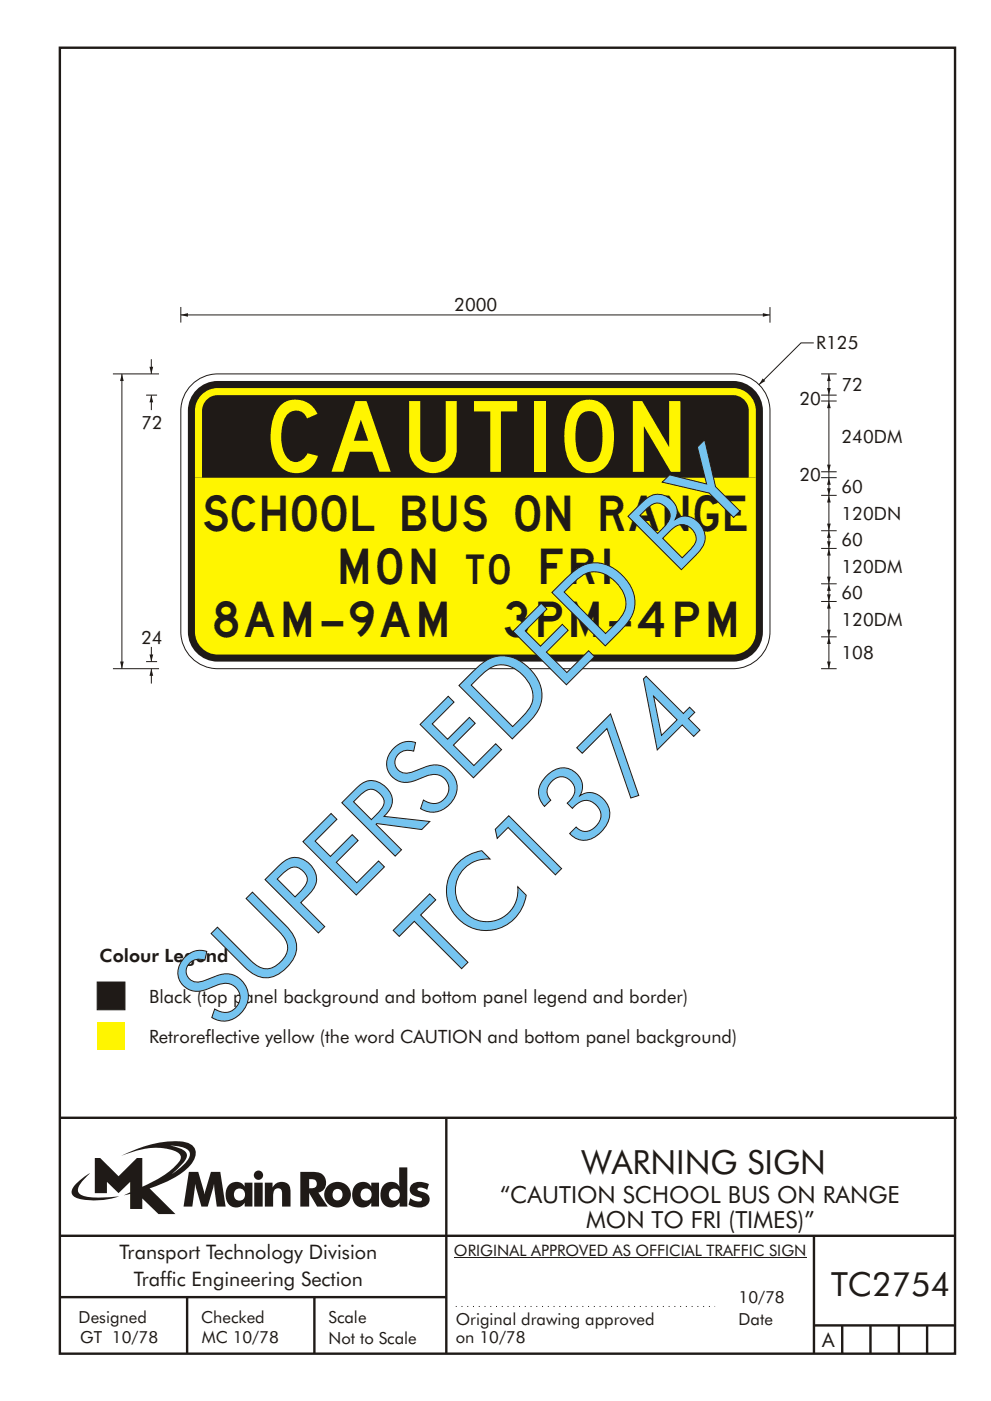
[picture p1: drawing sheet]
<svg xmlns="http://www.w3.org/2000/svg" width="210mm" height="297mm" viewBox="0 0 210 297" stroke-linecap="round" stroke-linejoin="round" font-family="sans-serif">
<g fill="none" stroke="#1f1a17" stroke-width=".51">
<path d="M12.7 10.1h189.9v276.9h-189.9zM12.7 237h190.3M94.7 236.9v50.1M12.7 262h190M12.7 275h82M39.7 275v12M66.7 275v12M172.7 262v25M172.7 281h30M178.7 281v6M184.7 281v6M190.7 281v6"/>
<path d="M196.7 281v6"/>
</g>
<path d="M96.7 277h55" fill="none" stroke="#1f1a17" stroke-width=".21" stroke-dasharray=".2 1" stroke-linecap="butt"/>
<path d="M20.6 208.2h5.9v5.9h-5.9z" fill-rule="evenodd" fill="#1f1a17" stroke="#1f1a17" stroke-width=".21"/>
<path d="M20.6 216.7h5.9v5.9h-5.9z" fill="#fff500"/>
<path d="M36.1 242.9a5.8 5.8 0 0 1 3.9 1 1.58 1.58 0 0 1-.2 2.1l-1.1 1.2-2.3 1.8 .9-.9a6.5 6.5 0 0 0 2.4-3.2 2.43 2.43 0 0 0-2.3-1.7zM20.1 245.5v7.5h2.6v-2.4l2.5 2.4 2.4-2.4v2.2l-1.3 .6 1.3-.3v3.2h2.6v-2.2l3.4 3.3h3.6l-5.5-5.4a20.1 20.1 0 0 0 8.7-5 3.1 3.1 0 0 0 .8-3.8 3.8 3.8 0 0 0-3.1-1.2 25.1 25.1 0 0 0-12.4 3.1 16.1 16.1 0 0 1 11.1-1.2 1.56 1.56 0 0 1 1.5 2 17.9 17.9 0 0 1-8.1 5.7v-6.1h-1.2l-3.8 3.9-3.9-3.9zM16.2 250.9a1.82 1.82 0 0 0-.6 2.7 9.9 9.9 0 0 0 5.8 .9l1.9-.3 2-.6a22.2 22.2 0 0 1-7.7-.1 1.33 1.33 0 0 1-.8-2.2l1-1.2 1.3-1.4-1.4 .9zM65.6 250a1.13 1.13 0 0 1 1.2 .2 1.13 1.13 0 0 1 .4 1.2 1.26 1.26 0 0 1-1.6 .5zM63.7 248.5v7.3h1.9v-2.9l1.7 2.9h2.2l-2-2.9a2.25 2.25 0 0 0 1.6-2.7 2.25 2.25 0 0 0-2.6-1.7zM68.9 253.3a2.8 2.8 0 0 0 5.6 0 2.8 2.8 0 0 0-5.6 0zM71 252.3a1.15 1.15 0 0 1 1.7 1 1.15 1.15 0 0 1-1.7 1 1.46 1.46 0 0 1 0-2zM75.5 251.1a3.2 3.2 0 0 0 .4 4.7 2.13 2.13 0 0 0 2.9-.8v.8h1.6v-5.1h-1.6v.9a2.07 2.07 0 0 0-3.3-.5zM76.9 252.2a1.23 1.23 0 0 1 1.7 .3 1.23 1.23 0 0 1-.2 1.7 1.23 1.23 0 0 1-1.7-.1 1.55 1.55 0 0 1 .2-1.9zM84.7 247.5l.1 4.1a2.16 2.16 0 0 0-2.4-1 2.16 2.16 0 0 0-1.6 2 2.52 2.52 0 0 0 2.7 3.4 2.11 2.11 0 0 0 1.3-1v.8h1.6v-8.3zM82.9 252.2a1.24 1.24 0 0 1 1.9 1.1 1.24 1.24 0 0 1-1.9 1 1.47 1.47 0 0 1 0-2.1zM87.5 251a1.52 1.52 0 0 0-.5 1.7 1.52 1.52 0 0 0 1.5 1 .82 .82 0 0 1 1 .8 2.07 2.07 0 0 1-2.5-.5l-.3 1.4a3.8 3.8 0 0 0 3.9 .1 1.56 1.56 0 0 0 .5-1.7 1.56 1.56 0 0 0-1.4-1.1 1.25 1.25 0 0 1-1.1-.5 1.21 1.21 0 0 1 1.7-.1l.3 .2 .4-1.3a3.7 3.7 0 0 0-3.5 0zM40.1 248.5l-1.2 7.3h1.9l.6-4.8 1.3 4.8h1.4l1.3-4.8 .6 4.8h1.9l-1.2-7.3h-1.9l-1.4 4.8-1.3-4.8zM48.7 251.1a3.2 3.2 0 0 0 .4 4.7 2.13 2.13 0 0 0 2.8-.8v.8h1.7v-5.1h-1.7v.9a2.07 2.07 0 0 0-3.2-.5zM50.1 252.2a1.23 1.23 0 0 1 1.6 .3 1.23 1.23 0 0 1-.2 1.7 1.23 1.23 0 0 1-1.7-.1 1.55 1.55 0 0 1 .3-1.9zM53.9 250.7v5.1h1.8v-5.1zM53.8 249.2a1 1 0 0 0 2 0 1 1 0 0 0-2 0zM56.2 250.7v5.1h1.7a5.4 5.4 0 0 1 .4-3.6 .91 .91 0 0 1 1.1-.2 .91 .91 0 0 1 .4 1.1v2.7h1.8v-2.9a2 2 0 0 0-1.3-2.3 2 2 0 0 0-2.5 1.2v-1.1z" fill-rule="evenodd" fill="#1f1a17"/>
<path d="M38.4 66.8h125M96.3 266.7h74.7" fill="none" stroke="#1f1a17" stroke-width=".21"/>
<g fill="#1f1a17">
<path d="M38.4 66.8l1.5-.4v.8l-1.5-.4 1.5-.4z" fill-rule="evenodd"/>
<path d="M161.9 66.4l1.5 .4-1.5 .4v-.8l1.5 .4z" fill-rule="evenodd"/>
</g>
<path d="M38.4 65.1v3.3M163.4 65.1v3.3M172.7 72.7h-2.8l-8.9 8.9" fill="none" stroke="#1f1a17" stroke-width=".21"/>
<path d="M161.8 80.2l.6 .6-1.4 .8z" fill-rule="evenodd" fill="#1f1a17"/>
<path d="M40.7 81.6a7.8 7.8 0 0 1 5.5-2.3h109.3a7.8 7.8 0 0 1 7.9 7.8v46.9a7.8 7.8 0 0 1-7.9 7.8h-109.3a7.8 7.8 0 0 1-7.8-7.8v-46.9a7.8 7.8 0 0 1 2.3-5.5z" fill="none" stroke="#1f1a17" stroke-width=".21"/>
<path d="M41.7 82.6a6.3 6.3 0 0 1 4.5-1.8h109.3a6.3 6.3 0 0 1 6.4 6.3v46.9a6.3 6.3 0 0 1-6.4 6.3h-109.3a6.3 6.3 0 0 1-6.3-6.3v-46.9a6.3 6.3 0 0 1 1.8-4.5z" fill-rule="evenodd" fill="#1f1a17"/>
<g fill="#fff500">
<path d="M41.4 101.3h119v32.7a4.8 4.8 0 0 1-4.9 4.8h-109.3a4.8 4.8 0 0 1-4.8-4.8z" fill-rule="evenodd"/>
<path d="M42.5 84a4.8 4.8 0 0 1 3.7-1.7h109.3a4.8 4.8 0 0 1 4.9 4.8v14.2h-119v-14.2a4.8 4.8 0 0 1 1.1-3.1z" fill-rule="evenodd"/>
</g>
<path d="M43.9 84.7l1-.7 1.3-.2h109.5a3.3 3.3 0 0 1 3.2 3.3v14.2h-116v-14.4a3.3 3.3 0 0 1 1-2.2z" fill-rule="evenodd" fill="#1f1a17"/>
<g fill="none" stroke="#1f1a17" stroke-width=".21">
<path d="M24 79.3h9.7M25.9 79.3v62.5M174.2 79.3h3.3M174.2 85h3.3M174.2 83.8h3.3M174.2 116.3h3.3M174.2 105h3.3M174.2 100h3.3M174.2 101.3h3.3M174.2 112.5h3.3M174.2 127.5h3.3M174.2 123.8h3.3"/>
<path d="M174.2 135h3.3M24 141.8h9.7M174.2 141.8h3.3"/>
</g>
<g fill="#1f1a17">
<path d="M25.9 79.3l.4 1.5h-.8l.4-1.5 .4 1.5z" fill-rule="evenodd"/>
<path d="M25.5 140.3h.8l-.4 1.5 .4-1.5-.4 1.5z" fill-rule="evenodd"/>
</g>
<path d="M32.1 83.8v3.2" fill="none" stroke="#1f1a17" stroke-width=".21"/>
<path d="M32.1 83.8l.4 1.5h-.8l.4-1.5 .4 1.5z" fill-rule="evenodd" fill="#1f1a17"/>
<path d="M32.1 141.8v3.1" fill="none" stroke="#1f1a17" stroke-width=".21"/>
<path d="M32.1 141.8l.4 1.5h-.8z" fill-rule="evenodd" fill="#1f1a17"/>
<path d="M32.1 76.2v3.1" fill="none" stroke="#1f1a17" stroke-width=".21"/>
<path d="M31.7 77.8h.8l-.4 1.5 .4-1.5-.4 1.5z" fill-rule="evenodd" fill="#1f1a17"/>
<path d="M32.1 137.2v3.1" fill="none" stroke="#1f1a17" stroke-width=".21"/>
<path d="M31.7 138.8h.8l-.4 1.5 .4-1.5-.4 1.5z" fill-rule="evenodd" fill="#1f1a17"/>
<path d="M175.9 79.3v4.5M31 83.8h2.3M31 140.3h2.3" fill="none" stroke="#1f1a17" stroke-width=".21"/>
<g fill="#1f1a17">
<path d="M175.9 79.3l.4 1.5h-.8l.4-1.5 .4 1.5z" fill-rule="evenodd"/>
<path d="M175.5 82.3h.8l-.4 1.5 .4-1.5-.4 1.5z" fill-rule="evenodd"/>
</g>
<path d="M175.9 85v15" fill="none" stroke="#1f1a17" stroke-width=".21"/>
<g fill="#1f1a17">
<path d="M175.9 85l.4 1.5h-.8l.4-1.5 .4 1.5z" fill-rule="evenodd"/>
<path d="M175.5 98.5h.8l-.4 1.5 .4-1.5-.4 1.5z" fill-rule="evenodd"/>
</g>
<path d="M175.9 116.3v7.5" fill="none" stroke="#1f1a17" stroke-width=".21"/>
<g fill="#1f1a17">
<path d="M175.9 116.3l.4 1.5h-.8l.4-1.5 .4 1.5z" fill-rule="evenodd"/>
<path d="M175.5 122.3h.8l-.4 1.5 .4-1.5-.4 1.5z" fill-rule="evenodd"/>
</g>
<path d="M175.9 105v7.5" fill="none" stroke="#1f1a17" stroke-width=".21"/>
<g fill="#1f1a17">
<path d="M175.9 105l.4 1.5h-.8l.4-1.5 .4 1.5z" fill-rule="evenodd"/>
<path d="M175.5 111h.8l-.4 1.5 .4-1.5-.4 1.5z" fill-rule="evenodd"/>
</g>
<path d="M175.9 123.8v3.7" fill="none" stroke="#1f1a17" stroke-width=".21"/>
<g fill="#1f1a17">
<path d="M175.9 123.8l.4 1.5h-.8l.4-1.5 .4 1.5z" fill-rule="evenodd"/>
<path d="M175.5 126h.8l-.4 1.5 .4-1.5-.4 1.5z" fill-rule="evenodd"/>
</g>
<path d="M175.9 112.5v3.8" fill="none" stroke="#1f1a17" stroke-width=".21"/>
<g fill="#1f1a17">
<path d="M175.9 112.5l.4 1.5h-.8l.4-1.5 .4 1.5z" fill-rule="evenodd"/>
<path d="M175.5 114.8h.8l-.4 1.5 .4-1.5-.4 1.5z" fill-rule="evenodd"/>
</g>
<path d="M175.9 101.3v3.7" fill="none" stroke="#1f1a17" stroke-width=".21"/>
<g fill="#1f1a17">
<path d="M175.9 101.3l.4 1.5h-.8l.4-1.5 .4 1.5z" fill-rule="evenodd"/>
<path d="M175.5 103.5h.8l-.4 1.5 .4-1.5-.4 1.5z" fill-rule="evenodd"/>
</g>
<path d="M175.9 83.8v1.2M175.9 100v1.3M175.9 127.5v7.5" fill="none" stroke="#1f1a17" stroke-width=".21"/>
<g fill="#1f1a17">
<path d="M175.9 127.5l.4 1.5h-.8l.4-1.5 .4 1.5z" fill-rule="evenodd"/>
<path d="M175.5 133.5h.8l-.4 1.5 .4-1.5-.4 1.5z" fill-rule="evenodd"/>
</g>
<path d="M175.9 135v6.8" fill="none" stroke="#1f1a17" stroke-width=".21"/>
<g fill="#1f1a17">
<path d="M175.9 135l.4 1.5h-.8l.4-1.5 .4 1.5z" fill-rule="evenodd"/>
<path d="M175.5 140.3h.8l-.4 1.5 .4-1.5-.4 1.5z" fill-rule="evenodd"/>
</g>
<g font-size="22.4" fill="#1f1a17">
<text x="94.6" y="208.7" transform="rotate(-45 94.6 208.7)">TC1374</text>
<text x="46.7" y="218.7" transform="rotate(-45 46.7 218.7)">SUPERSEDED BY</text>
</g>
<text font-size="15" fill="#fff500" x="57.4" y="100">CAUTION</text>
<g font-size="7.5" fill="#1f1a17">
<text x="43.3" y="112.5">SCHOOL BUS ON RANGE</text>
<text x="72.3" y="123.8">MON</text>
<text x="114.8" y="123.8">FRI</text>
<text x="45.5" y="135">8AM-9AM</text>
<text x="107.1" y="135">3PM-4PM</text>
</g>
<g font-size="7.1" fill="#1f1a17">
<text x="123.4" y="249">WARNING SIGN</text>
<text x="176.3" y="274.7">TC2754</text>
</g>
<text font-size="6.2" fill="#1f1a17" x="98.9" y="123.8">TO</text>
<g font-size="5" fill="#1f1a17">
<text x="106.1" y="255">“CAUTION SCHOOL BUS ON RANGE</text>
<text x="124.4" y="260.3">MON TO FRI (TIMES)”</text>
</g>
<g font-size="4.2" fill="#1f1a17">
<text x="25.4" y="267">Transport Technology Division</text>
<text x="28.4" y="272.6">Traffic Engineering Section</text>
<text x="174.4" y="285.6">A</text>
</g>
<g font-size="3.9" fill="#1f1a17">
<text x="96.4" y="65.8">2000</text>
<text x="173.2" y="74.1">R125</text>
<text x="178.5" y="82.9">72</text>
<text x="169.6" y="85.8">20</text>
<text x="29.9" y="91" transform="rotate(1 29.9 91)">72</text>
<text x="178.5" y="93.9">240DM</text>
<text x="169.6" y="102">20</text>
<text x="178.5" y="104.6">60</text>
<text x="178.5" y="110.2">120DN</text>
<text x="178.5" y="115.8">60</text>
<text x="178.5" y="121.4">120DM</text>
<text x="178.5" y="127.1">60</text>
<text x="29.9" y="136.5" transform="rotate(1 29.9 136.5)">24</text>
<text x="178.5" y="132.7">120DM</text>
<text x="178.5" y="139.8">108</text>
<text x="21.1" y="203.9">Colour Legend</text>
<text x="31.6" y="212.6">Black (top panel background and bottom panel legend and border)</text>
<text x="31.6" y="221">Retroreflective yellow (the word CAUTION and bottom panel background)</text>
</g>
<g font-size="3.5" fill="#1f1a17">
<text x="16.7" y="280.5">Designed</text>
<text x="42.7" y="280.5">Checked</text>
<text x="69.7" y="280.5">Scale</text>
<text x="96.7" y="281">Original drawing approved</text>
<text x="156.7" y="276.3">10/78</text>
<text x="156.7" y="281">Date</text>
<text x="17" y="284.8">GT 10/78</text>
<text x="42.8" y="284.8">MC 10/78</text>
<text x="69.7" y="285">Not to Scale</text>
<text x="96.7" y="284.7">on 10/78</text>
</g>
<text font-size="3.4" fill="#1f1a17" x="96.3" y="266.3">ORIGINAL APPROVED AS OFFICIAL TRAFFIC SIGN</text>
</svg>
